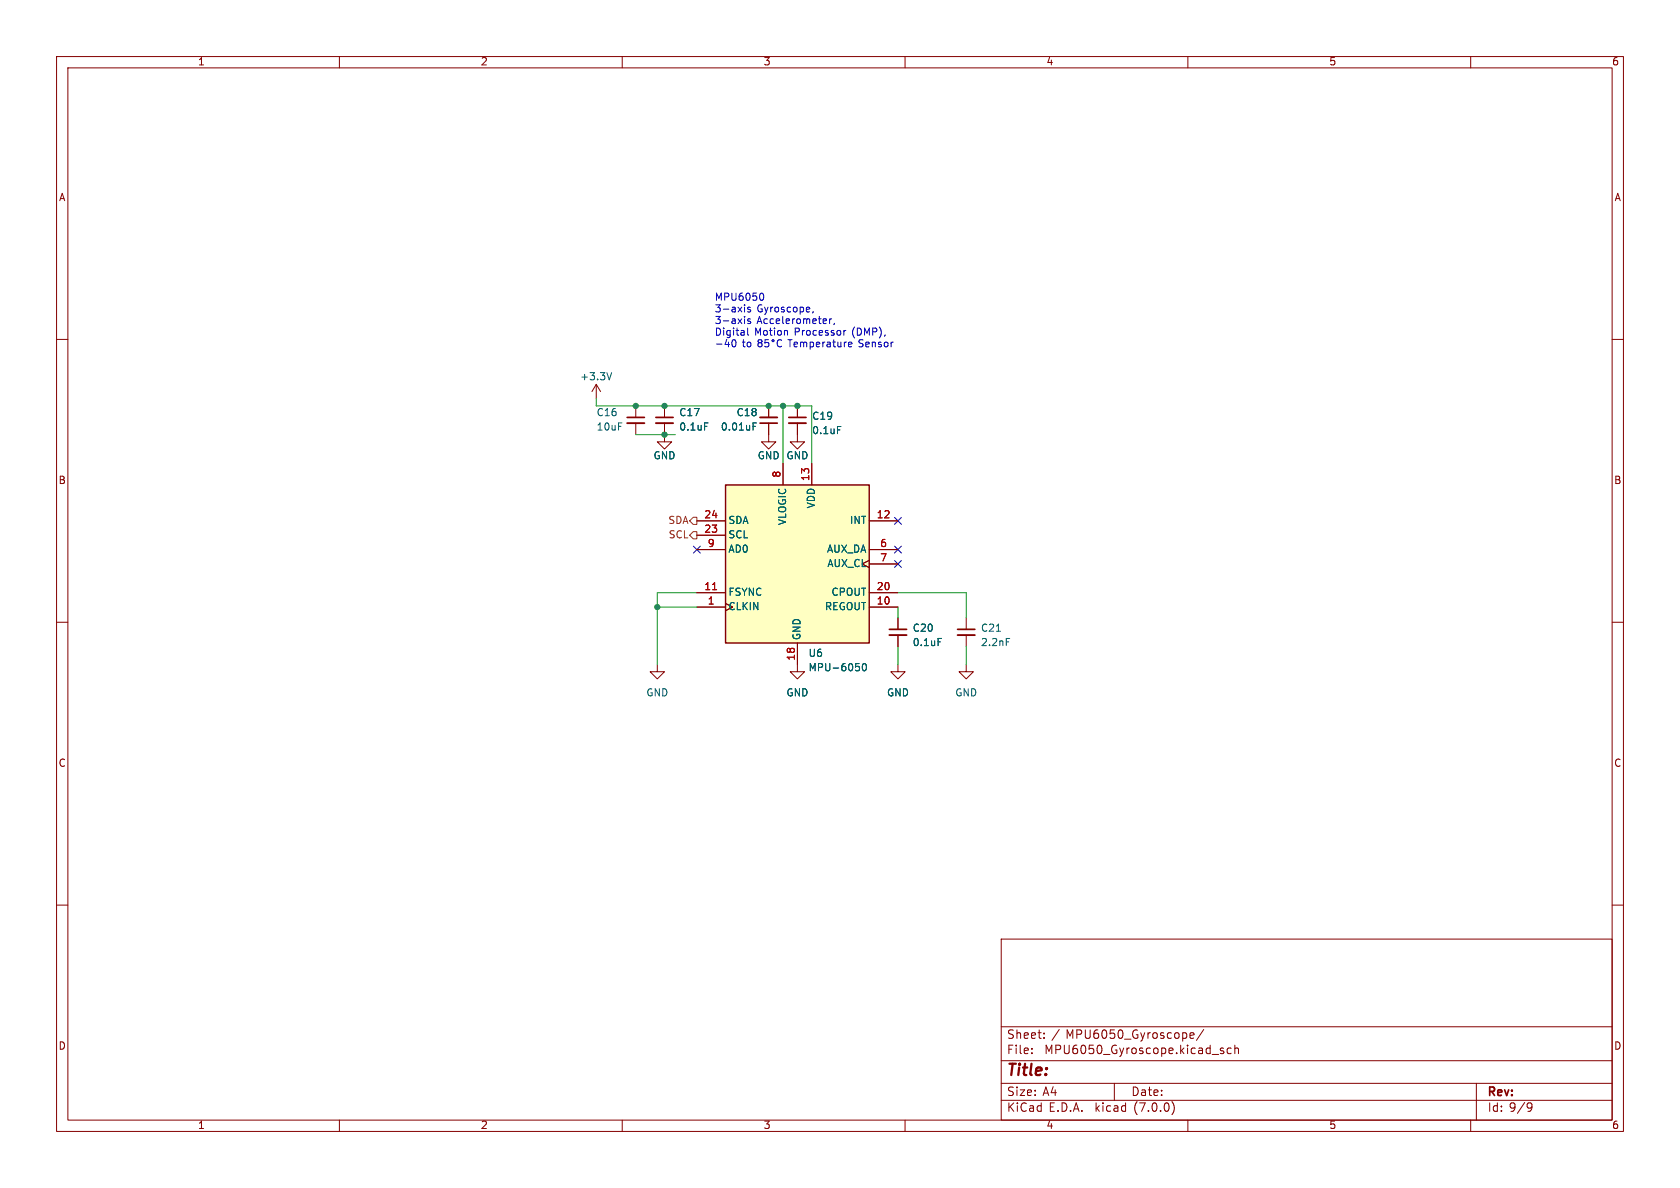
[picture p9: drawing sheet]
<svg xmlns="http://www.w3.org/2000/svg" width="297mm" height="210mm" viewBox="0 0 297 210" stroke-linecap="round" stroke-linejoin="round" font-family="sans-serif">
<g fill="none" stroke="#840000" stroke-width=".18">
<path d="M10 10h277v190h-277zM12 12h273v186h-273zM60 10v2M110 10v2M160 10v2M210 10v2M260 10v2M10 60h2M285 60h2M105.4 67.9l.8 1.3M105.4 67.9v2.6M105.4 67.9l-.8 1.3"/>
<path d="M112.4 71.8v2M112.4 74.8v2M117.5 74.8v3.3h1.2l-1.2 1.3-1.3-1.3h1.3M117.5 71.8v2M135.9 74.8v3.3h1.3l-1.3 1.3-1.3-1.3h1.3M135.9 71.8v2M141 74.8v3.3h1.2l-1.2 1.3-1.3-1.3h1.3M141 71.8v2M123.2 92.1h5.1M123.2 94.6h5.1M123.2 97.2h5.1M138.4 81.9v3.8"/>
<path d="M143.5 81.9v3.8M153.7 99.1l-1.3 .6 1.3 .6M153.7 92.1h5M153.7 97.2h5M153.7 99.7h5M10 110h2M116.2 117.5v1.2h1.3l-1.3 1.3-1.3-1.3h1.3M123.2 107.3h5.1M123.2 104.8h5.1M141 113.7v5h1.2l-1.2 1.3-1.3-1.3h1.3M153.7 107.3h5M153.7 104.8h5"/>
<path d="M158.7 117.5v1.2h1.3l-1.3 1.3-1.2-1.3h1.2M158.7 109.2v2.1M158.7 112.3v2M170.8 117.5v1.2h1.3l-1.3 1.3-1.3-1.3h1.3M170.8 109.2v2.1M170.8 112.3v2M285 110h2M10 160h2M285 160h2M177 166h108v32h-108zM60 198v2M110 198v2"/>
<path d="M160 198v2M177 194.5h108M177 191.5h108M177 187.5h108M177 181.5h108M182.4 186.1v.2M182.4 185.3v.2M184.6 183.4v.2M184.6 182.6v.2M197 191.5v3M207.2 194.7a1.72 1.72 0 0 1 0 2.3M210 198v2"/>
<path d="M210.4 183.1l.7-.2-.1-.3h-.4l-.2 .2v.7h.6M212.8 182l-1.3 1.9M215.7 185.5l.7 .5-.2 .3-.5-.1M216.3 185.3h-.4l-.2 .2M217.7 185.3h-.5l-.3 .2v.5l.2 .2h.6M218.3 185.4l.2-.1h.4v1M218.3 184.8v1.5M260 198v2M261 191.5v6.5M270.3 195l.5 .1a.99 .99 0 0 1-.4 1.4h-.3M270.8 195.6l-.3 .3h-.2"/>
</g>
<path d="M110.9 74.8h3M116 74.8h3M134.4 73.8h3M139.4 74.8h3.1M157.2 112.3h3.1M169.3 112.3h3" fill="none" stroke="#840000" stroke-width=".33"/>
<path d="M110.9 73.8h3M116 73.8h3M134.4 74.8h3M139.4 73.8h3.1M157.2 111.3h3.1M169.3 111.3h3" fill="none" stroke="#840000" stroke-width=".3"/>
<path d="M108.1 65.9l-.4 1.2M124.6 74.8h.6M133.1 74.8h.6M133.1 75.4h.5M148.1 75.4h.6M151.3 117.3h.6M151.8 117.9l.2 .1-.2 .5M152.6 117.4l.1-.1a.68 .68 0 0 1 .5 .6 .68 .68 0 0 1-.5 .7l-.1-.1-.2-.4zM165.8 112.9h.6M177.9 112.9h.6" fill="none" stroke="#006464" stroke-width=".18"/>
<path d="M128.3 85.7h25.4v28h-25.4z" fill="#ffffc2" stroke="#ffffc2" stroke-width=".18"/>
<path d="M128.3 85.7h25.4v28h-25.4z" fill="none" stroke="#840000" stroke-width=".25"/>
<path d="M126 104.2h.7" fill="none" stroke="#a90000" stroke-width=".18"/>
<path d="M122.6 91.4h.6v1.3h-.6l-.7-.6zM122.6 94h.6v1.3h-.6l-.7-.7z" fill="none" stroke="#725600" stroke-width=".18"/>
<g fill="none" stroke="#0000c2" stroke-width=".18">
<path d="M131.6 55.9v.2M132.2 58v1.1l.2 .2M132.7 54.4l-.3-.1-.2 .2v.2l.5 .1v.3h-.5M132.7 56.4h-.3l-.2 .1v.2l.5 .1v.3h-.5M134.7 51.8a.79 .79 0 0 1 0 1.3M143.8 55.1l-.2 .2M146.7 56.4v.8M147 56.4l-.3 .2M147.5 57.1l-.1 .3M149.2 58.4v.9M149.5 58.4l-.3 .3M130.1 60.5l-.2 .8h-.2l-.3-.2"/>
<path d="M134.1 60.2l-.1 .2 .2 .2M134.2 60.6l-.2 .2 .1 .4 .1 .1h.4l.1-.2v-.4l-.2-.1M134.2 60.6h.3M134.7 60.2v.2l-.2 .2M135.3 60l-.1 .7 .2-.2 .4 .1 .1 .5-.2 .2-.5-.1M136.5 60.1v.1l.2 .2 .1-.2v-.1M137.6 60.1a.61 .61 0 0 0-.2 .8 .61 .61 0 0 0 .8 .3M150.2 60.5h.3l.1 .3-.6 .1M150.5 61.3h-.3"/>
</g>
<path d="M105.4 70.5v1.3h38.1v10.1M112.4 76.8h7M138.4 71.8v10.1M116.2 107.3h7M123.2 104.8h-7v12.7M158.7 104.8h12.1v4.4M158.7 107.3v1.9M158.7 114.3v3.2M170.8 114.3v3.2" fill="none" stroke="#009600" stroke-width=".18"/>
<path d="M122.6 96.5l1.2 1.3M123.8 96.5l-1.2 1.3M158.1 99.1l1.3 1.2M158.1 96.5l1.3 1.3M158.1 91.5l1.3 1.2M159.4 99.1l-1.3 1.2M159.4 96.5l-1.3 1.3M159.4 91.5l-1.3 1.2" fill="none" stroke="#000084" stroke-width=".18"/>
<g fill="#009600" stroke="#009600" stroke-width=".18">
<circle cx="141" cy="71.8" r=".46"/>
<circle cx="138.4" cy="71.8" r=".46"/>
<circle cx="135.9" cy="71.8" r=".46"/>
<circle cx="117.5" cy="71.8" r=".46"/>
<circle cx="117.5" cy="76.8" r=".46"/>
<circle cx="112.4" cy="71.8" r=".46"/>
<circle cx="116.2" cy="107.3" r=".46"/>
</g>
<text font-size="2.8" fill="#840000" x="178" y="190.8">Title:</text>
<g font-size="2.1" fill="#840000">
<text x="178" y="183.9">Sheet:</text>
<text x="185.9" y="183.9">/</text>
<text x="188.5" y="183.9">MPU6050_Gyroscope/</text>
<text x="178" y="186.6">File:</text>
<text x="184.7" y="186.6">MPU6050_Gyroscope.kicad_sch</text>
<text x="178" y="196.8">KiCad</text>
<text x="178" y="194">Size:</text>
<text x="184.3" y="194">A4</text>
<text x="185.4" y="196.8">E.D.A.</text>
<text x="193.7" y="196.8">kicad</text>
<text x="200" y="194">Date:</text>
<text x="200.6" y="196.8">(7.0.0)</text>
<text x="263" y="194.2">Rev:</text>
<text x="263" y="196.8">Id: 9/9</text>
</g>
<g font-size="1.8" fill="#840000">
<text x="35" y="11.8">1</text>
<text x="85" y="11.8">2</text>
<text x="135" y="11.8">3</text>
<text x="185" y="11.8">4</text>
<text x="235" y="11.8">5</text>
<text x="285" y="11.8">6</text>
<text x="10.4" y="35.8">A</text>
<text x="285.4" y="35.8">A</text>
<text x="10.3" y="85.8">B</text>
<text x="285.3" y="85.8">B</text>
<text x="10.3" y="135.8">C</text>
<text x="285.3" y="135.8">C</text>
<text x="10.3" y="185.8">D</text>
<text x="285.3" y="185.8">D</text>
<text x="35" y="199.8">1</text>
<text x="85" y="199.8">2</text>
<text x="135" y="199.8">3</text>
<text x="185" y="199.8">4</text>
<text x="235" y="199.8">5</text>
<text x="285" y="199.8">6</text>
</g>
<g font-size="1.8" fill="#0000c2">
<text x="126.4" y="53.4">MPU6050</text>
<text x="126.4" y="55.4">3-axis</text>
<text x="126.4" y="57.5">3-axis</text>
<text x="126.4" y="59.5">Digital</text>
<text x="133.4" y="59.5">Motion</text>
<text x="133.8" y="55.4">Gyroscope,</text>
<text x="133.8" y="57.5">Accelerometer,</text>
<text x="140.5" y="59.5">Processor</text>
<text x="150.8" y="59.5">(DMP),</text>
<text x="126.4" y="61.6">-40</text>
<text x="131.2" y="61.6">to</text>
<text x="139.6" y="61.6">Temperature</text>
<text x="152.1" y="61.6">Sensor</text>
</g>
<g font-size="1.8" fill="#006464">
<text x="102.5" y="67.5">+3.3V</text>
<text x="105.4" y="73.9">C16</text>
<text x="105.4" y="76.4">10uF</text>
<text x="120" y="73.9">C17</text>
<text x="120" y="76.4">0.1uF</text>
<text x="127.4" y="76.4">0.01uF</text>
<text x="130.2" y="73.9">C18</text>
<text x="143.5" y="74.5">C19</text>
<text x="143.5" y="77">0.1uF</text>
<text x="115.5" y="81.5">GND</text>
<text x="133.9" y="81.5">GND</text>
<text x="139" y="81.5">GND</text>
<text x="144.3" y="90" transform="rotate(-90 144.3 90)">VDD</text>
<text x="128.8" y="95.4">SCL</text>
<text x="128.8" y="92.9">SDA</text>
<text x="139.3" y="93" transform="rotate(-90 139.3 93)">VLOGIC</text>
<text x="150.1" y="92.9">INT</text>
<text x="128.8" y="98">AD0</text>
<text x="146.1" y="98">AUX_DA</text>
<text x="146.1" y="100.5">AUX_CL</text>
<text x="128.8" y="105.6">FSYNC</text>
<text x="146.9" y="105.6">CPOUT</text>
<text x="128.8" y="108.1">CLKIN</text>
<text x="141.8" y="113.2" transform="rotate(-90 141.8 113.2)">GND</text>
<text x="145.7" y="108.1">REGOUT</text>
<text x="161.3" y="112">C20</text>
<text x="173.4" y="112">C21</text>
<text x="142.9" y="116.4">U6</text>
<text x="142.9" y="118.9">MPU-6050</text>
<text x="161.3" y="114.5">0.1uF</text>
<text x="173.4" y="114.5">2.2nF</text>
<text x="114.2" y="123.4">GND</text>
<text x="139" y="123.4">GND</text>
<text x="156.8" y="123.4">GND</text>
<text x="168.8" y="123.4">GND</text>
</g>
<g font-size="1.8" fill="#a90000">
<text x="138.2" y="84.5" transform="rotate(-90 138.2 84.5)">8</text>
<text x="143.3" y="85.1" transform="rotate(-90 143.3 85.1)">13</text>
<text x="124.5" y="94.4">23</text>
<text x="124.5" y="91.8">24</text>
<text x="154.9" y="91.8">12</text>
<text x="125.1" y="96.9">9</text>
<text x="155.5" y="96.9">6</text>
<text x="155.5" y="99.4">7</text>
<text x="124.5" y="104.5">11</text>
<text x="125.1" y="107.1">1</text>
<text x="154.9" y="107.1">10</text>
<text x="154.9" y="104.5">20</text>
<text x="140.7" y="116.8" transform="rotate(-90 140.7 116.8)">18</text>
</g>
<g font-size="1.8" fill="#725600">
<text x="118" y="92.9">SDA</text>
<text x="118.1" y="95.4">SCL</text>
</g>
</svg>
